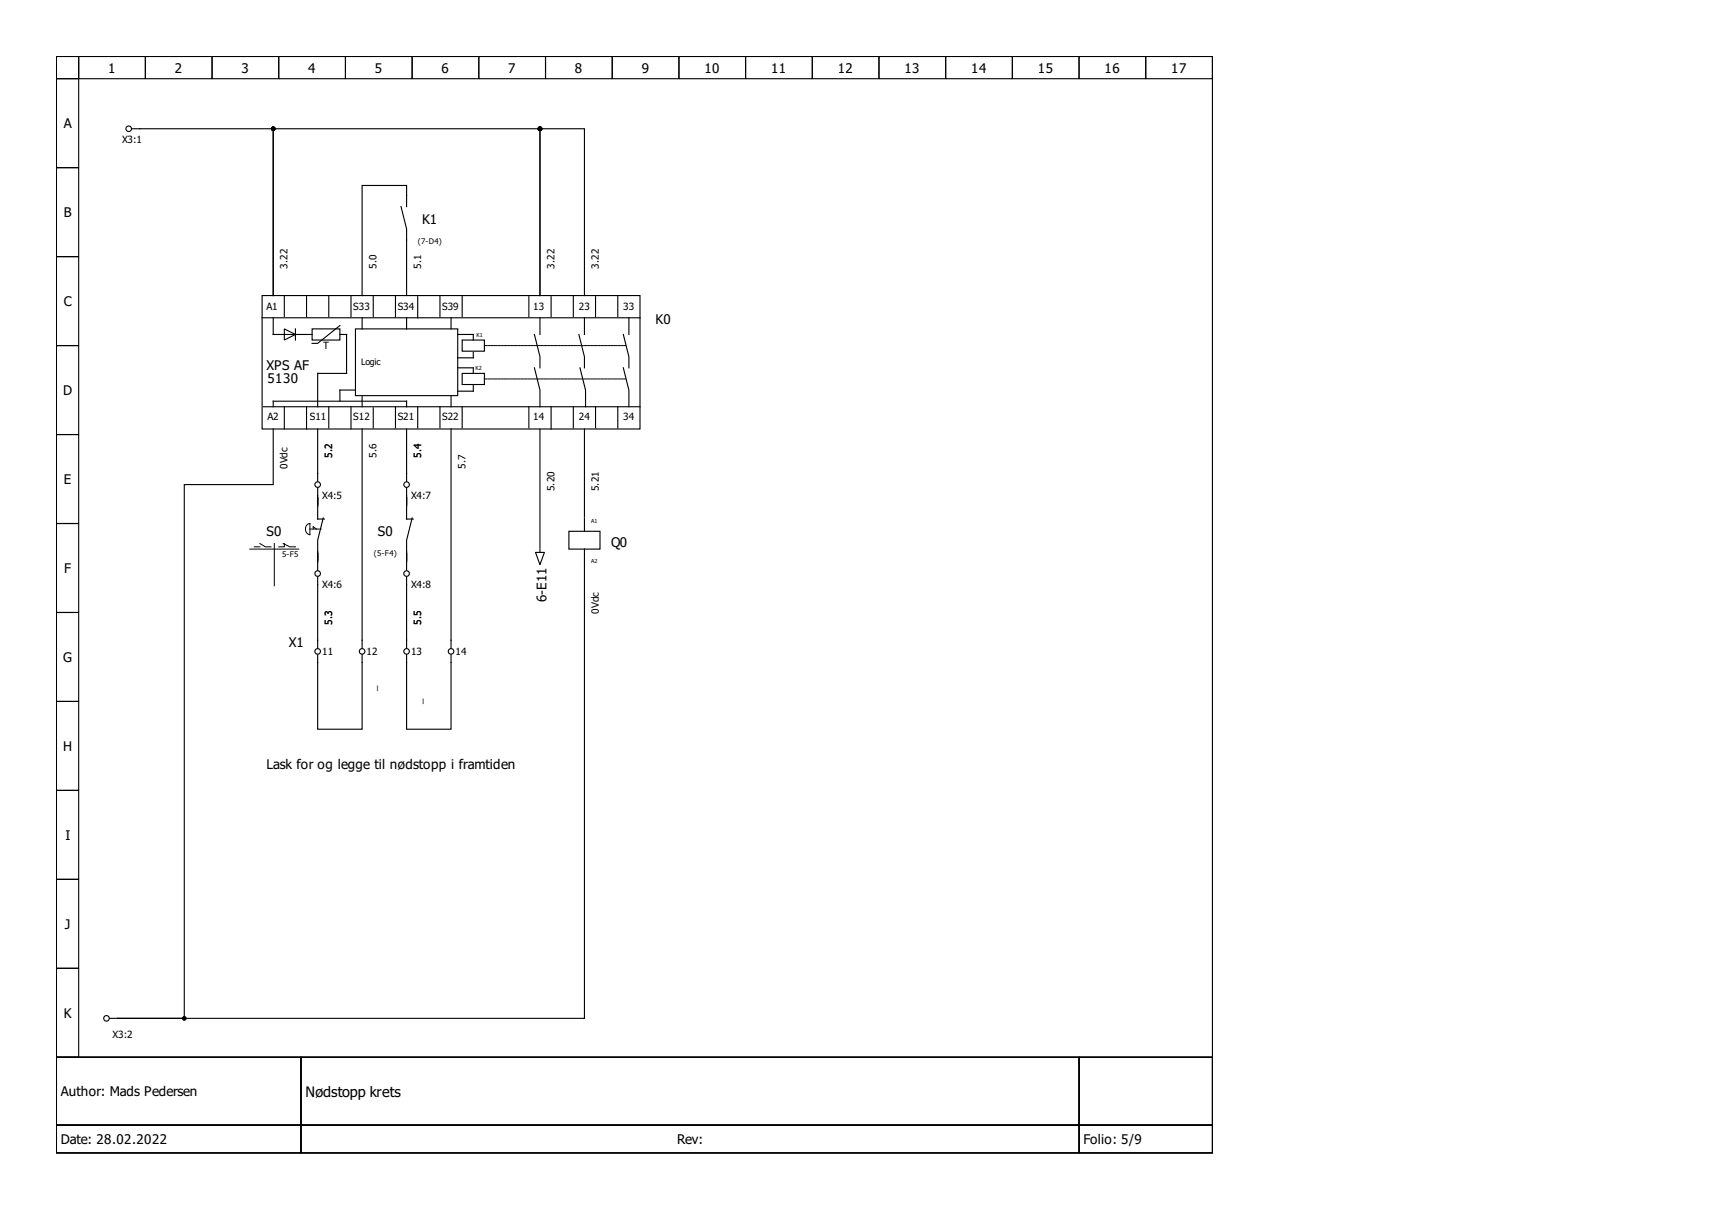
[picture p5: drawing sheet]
<svg xmlns="http://www.w3.org/2000/svg" width="297mm" height="210mm" viewBox="0 0 297 210" stroke-linecap="round" stroke-linejoin="round" font-family="sans-serif">
<g fill="none" stroke="#000" stroke-width=".19">
<path d="M9.8 9.8h200.4v173.5h-200.4zM9.8 9.8h3.8v3.8h-3.8zM9.8 13.6h3.8v15.5h-3.8zM13.6 9.8h11.6v3.8h-11.6zM25.2 9.8h11.6v3.8h-11.6zM36.8 9.8h11.5v3.8h-11.5zM48.3 9.8h11.6v3.8h-11.6zM59.9 9.8h11.6v3.8h-11.6zM71.5 9.8h11.5v3.8h-11.5zM83 9.8h11.6v3.8h-11.6zM94.6 9.8h11.6v3.8h-11.6zM106.2 9.8h11.5v3.8h-11.5z"/>
<path d="M117.7 9.8h11.6v3.8h-11.6zM129.3 9.8h11.6v3.8h-11.6zM140.9 9.8h11.5v3.8h-11.5zM152.4 9.8h11.6v3.8h-11.6zM164 9.8h11.5v3.8h-11.5zM175.5 9.8h11.6v3.8h-11.6zM187.1 9.8h11.6v3.8h-11.6zM198.7 9.8h11.5v3.8h-11.5zM9.8 29.1h3.8v15.4h-3.8zM22.9 22.3h24.5v28.9v-28.9h46.2v28.9v-28.9h7.7v28.9M69.5 35.8l1 3.9v11.5M70.5 35.8v-3.7h-7.7v19.1"/>
<path d="M9.8 44.5h3.8v15.4h-3.8zM9.8 59.9h3.8v15.4h-3.8zM45.4 51.2h65.6v23.2h-65.6zM45.4 55.1h65.6M47.4 55.1v2.9h6.7M49.3 57l1.9 1-1.9 .9zM49.3 51.2v3.7M51.2 57v1.9M53.2 51.2v3.7M54.1 57h4.8v1.9h-4.8zM57 51.2v3.7M58.9 56.4l-3.8 3.1h-1"/>
<path d="M58.9 58h1.2v6.7h-5v5.8M60.9 51.2v3.7M61.6 57h17.8v11.6h-17.8zM62.8 55.1v1.9M64.7 51.2v3.7M68.6 51.2v3.7M70.5 55.1v1.9M72.4 51.4v3.7M76.3 51.2v3.7M78.2 55.1v1.9M79.4 58h2.7v.9M80.1 58.9h3.9v2h-3.9z"/>
<path d="M80.1 51.2v3.7M91.7 51.4v3.5M92.7 58l.9 3.8v2M93.6 55.1v2.9M95.6 51.4v3.5M99.4 51.2v3.7M100.4 58l.9 3.8v2M101.3 55.1v2.9M103.3 51.4v3.5M107.1 51.2v3.7M108.1 58l1 3.8v2M109.1 55.1v2.9"/>
<path d="M9.8 75.3h3.8v15.4h-3.8zM45.6 70.5h65.4M47.4 74.4v9.6h-15.4v92.5h-11.6M47.4 70.5v-1h23.1v1M49.3 70.5v3.9M53.2 70.5v3.9M55.1 74.4v9M57 70.5v3.7M60.9 70.5v3.9M61.6 67.6h-2.7v1.9M62.8 74.4v37.9M62.8 68.8v1.7"/>
<path d="M64.7 70.7v3.5M68.6 70.5v3.7M70.5 74.4v9M72.4 70.5v3.7M76.3 70.5v3.7M78.2 74.4v37.9M78.2 68.6v1.9M79.4 63.8h2.7v.9M80.1 64.7h3.9v1.9h-3.9zM80.1 70.5v3.7M82.1 61.1v.9h-2.7M82.1 66.8v1h-2.7"/>
<path d="M91.7 70.5v3.7M92.7 63.8l.9 3.8v2.9M93.6 74.4v20.6M95.6 70.5v3.9M99.4 70.5v3.7M100.6 63.8l.9 3.8v2.9M101.3 74.4v15.2M103.3 70.5v3.7M107.1 70.5v3.7M108.1 63.8l1 3.8v2.9M9.8 90.7h3.8v15.5h-3.8zM55.1 100v12.3"/>
<path d="M55.1 84.6v5.4h1.1M56 89.8l-.9 3.8v5.2M70.5 100v12.3M70.5 84.6v5.4h1.2M71.5 89.8l-1 3.8v5.2M92.9 95.8h1.5l-.8 2.1zM93.6 95.2v.6M98.6 92.1h5.4v3.1h-5.4zM101.3 97.7v78.8h-80.9M101.3 89.8v2.3M101.3 95.2v2.3M9.8 106.2h3.8v15.4h-3.8z"/>
<path d="M55.1 113.5v12.9h7.7v-12.9M70.5 113.5v12.9h7.7v-12.9M9.8 121.6h3.8v15.4h-3.8zM9.8 137h3.8v15.4h-3.8zM9.8 152.4h3.8v15.4h-3.8zM9.8 167.8h3.8v15.5h-3.8zM19 176.5h1.4M9.8 183.3h200.4v16.5h-200.4zM9.8 183.3h42.4v11.7h-42.4zM9.8 195h42.4v4.8h-42.4zM52.2 183.3h134.9v11.7h-134.9zM52.2 195h134.9v4.8h-134.9z"/>
<path d="M187.1 183.3h23.1v11.7h-23.1zM187.1 195h23.1v4.8h-23.1z"/>
<circle cx="22.3" cy="22.3" r=".48"/>
<circle cx="55.1" cy="99.4" r=".48"/>
<circle cx="55.1" cy="84" r=".48"/>
<circle cx="70.5" cy="84" r=".48"/>
<circle cx="70.5" cy="99.4" r=".48"/>
<circle cx="55.1" cy="112.9" r=".48"/>
<circle cx="62.8" cy="112.9" r=".48"/>
<circle cx="70.5" cy="112.9" r=".48"/>
<circle cx="78.2" cy="112.9" r=".48"/>
<circle cx="18.5" cy="176.5" r=".48"/>
</g>
<path d="M43.3 95.2h8.5M44.1 94.8h1M45.1 94.2l.9 .6h1M47.6 94.2v7.3M49.1 94.2l1.2 .6h.9M49.3 94.2v.6h-1M53.2 91l.5-.3v2a1.01 1.01 0 0 1-.5-1.7zM54.3 91.7v-.4l.6 .4" fill="none" stroke="#000" stroke-width=".17"/>
<path d="M84 59.9h24.5M84 65.7h24.5M53.7 91.7h2" fill="none" stroke="#000" stroke-width=".17" stroke-dasharray=".4 .2"/>
<g fill="#000" stroke="#000" stroke-width=".19">
<circle cx="47.4" cy="22.3" r=".29"/>
<circle cx="93.6" cy="22.3" r=".29"/>
<circle cx="32" cy="176.5" r=".29"/>
</g>
<text font-size="2.5" x="53" y="190.1">Nødstopp krets</text>
<g font-size="2.3">
<text x="18.8" y="12.6">1</text>
<text x="30.3" y="12.6">2</text>
<text x="41.9" y="12.6">3</text>
<text x="53.4" y="12.6">4</text>
<text x="65" y="12.6">5</text>
<text x="76.6" y="12.6">6</text>
<text x="88.1" y="12.6">7</text>
<text x="99.7" y="12.6">8</text>
<text x="111.3" y="12.6">9</text>
<text x="122.2" y="12.6">10</text>
<text x="133.7" y="12.6">11</text>
<text x="145.3" y="12.6">12</text>
<text x="156.9" y="12.6">13</text>
<text x="168.4" y="12.6">14</text>
<text x="180" y="12.6">15</text>
<text x="191.5" y="12.6">16</text>
<text x="203.1" y="12.6">17</text>
<text x="11" y="22.2">A</text>
<text x="11" y="37.6">B</text>
<text x="73.2" y="38.9">K1</text>
<text x="11" y="53.1">C</text>
<text x="113.7" y="56.2">K0</text>
<text x="46.2" y="64.1">XPS AF</text>
<text x="10.9" y="68.5">D</text>
<text x="46.4" y="66.4">5130</text>
<text x="11" y="83.9">E</text>
<text x="46.2" y="92.9">S0</text>
<text x="65.5" y="92.9">S0</text>
<text x="106" y="94.8">Q0</text>
<text x="11.1" y="99.3">F</text>
<text x="94.8" y="104.4" transform="rotate(-90 94.8 104.4)">6-E11</text>
<text x="50.1" y="112.1">X1</text>
<text x="10.9" y="114.7">G</text>
<text x="10.9" y="130.2">H</text>
<text x="46.2" y="133.3">Lask for og legge til nødstopp i framtiden</text>
<text x="11.3" y="145.6">I</text>
<text x="11.2" y="161">J</text>
<text x="11" y="176.4">K</text>
<text x="10.6" y="190">Author: Mads Pedersen</text>
<text x="10.6" y="198.3">Date: 28.02.2022</text>
<text x="117.4" y="198.3">Rev:</text>
<text x="187.9" y="198.3">Folio: 5/9</text>
</g>
<g font-size="1.7">
<text x="21.2" y="24.8">X3:1</text>
<text x="49.9" y="46.6" transform="rotate(-90 49.9 46.6)">3.22</text>
<text x="65.3" y="46.6" transform="rotate(-90 65.3 46.6)">5.0</text>
<text x="73" y="46.6" transform="rotate(-90 73 46.6)">5.1</text>
<text x="96.1" y="46.6" transform="rotate(-90 96.1 46.6)">3.22</text>
<text x="103.8" y="46.6" transform="rotate(-90 103.8 46.6)">3.22</text>
<text x="46.2" y="53.8">A1</text>
<text x="61.3" y="53.8">S33</text>
<text x="69" y="53.8">S34</text>
<text x="76.7" y="53.8">S39</text>
<text x="92.5" y="53.8">13</text>
<text x="100.4" y="53.8">23</text>
<text x="108.1" y="53.8">33</text>
<text x="56" y="60.5">T</text>
<text x="46.4" y="72.9">A2</text>
<text x="53.7" y="72.9">S11</text>
<text x="61.3" y="72.9">S12</text>
<text x="69" y="72.9">S21</text>
<text x="76.7" y="72.9">S22</text>
<text x="92.5" y="72.9">14</text>
<text x="100.4" y="72.9">24</text>
<text x="108.1" y="72.9">34</text>
<text x="49.9" y="81.3" transform="rotate(-90 49.9 81.3)">0Vdc</text>
<text x="57.6" y="79.4" transform="rotate(-90 57.6 79.4)">5.2</text>
<text x="65.3" y="79.4" transform="rotate(-90 65.3 79.4)">5.6</text>
<text x="73" y="79.4" transform="rotate(-90 73 79.4)">5.4</text>
<text x="80.7" y="81.3" transform="rotate(-90 80.7 81.3)">5.7</text>
<text x="55.9" y="86.5">X4:5</text>
<text x="71.3" y="86.5">X4:7</text>
<text x="96.1" y="85.2" transform="rotate(-90 96.1 85.2)">5.20</text>
<text x="103.8" y="85.2" transform="rotate(-90 103.8 85.2)">5.21</text>
<text x="55.9" y="101.9">X4:6</text>
<text x="71.3" y="101.9">X4:8</text>
<text x="103.8" y="106.4" transform="rotate(-90 103.8 106.4)">0Vdc</text>
<text x="55.9" y="113.5">11</text>
<text x="57.6" y="108.3" transform="rotate(-90 57.6 108.3)">5.3</text>
<text x="63.6" y="113.5">12</text>
<text x="71.3" y="113.5">13</text>
<text x="73" y="108.3" transform="rotate(-90 73 108.3)">5.5</text>
<text x="79" y="113.5">14</text>
<text x="65.3" y="119.8" transform="rotate(-90 65.3 119.8)">_</text>
<text x="73.2" y="122" transform="rotate(-90 73.2 122)">_</text>
<text x="19.5" y="180">X3:2</text>
</g>
<text font-size="1.5" x="62.6" y="63.2">Logic</text>
<g font-size="1.3">
<text x="72.4" y="42.4">(7-D4)</text>
<text x="48.9" y="96.5">5-F5</text>
<text x="64.8" y="96.3">(5-F4)</text>
</g>
<g font-size="1">
<text x="82.6" y="58.4">K1</text>
<text x="82.5" y="64.2">K2</text>
<text x="102.5" y="90.7">A1</text>
<text x="102.5" y="97.6">A2</text>
</g>
</svg>
